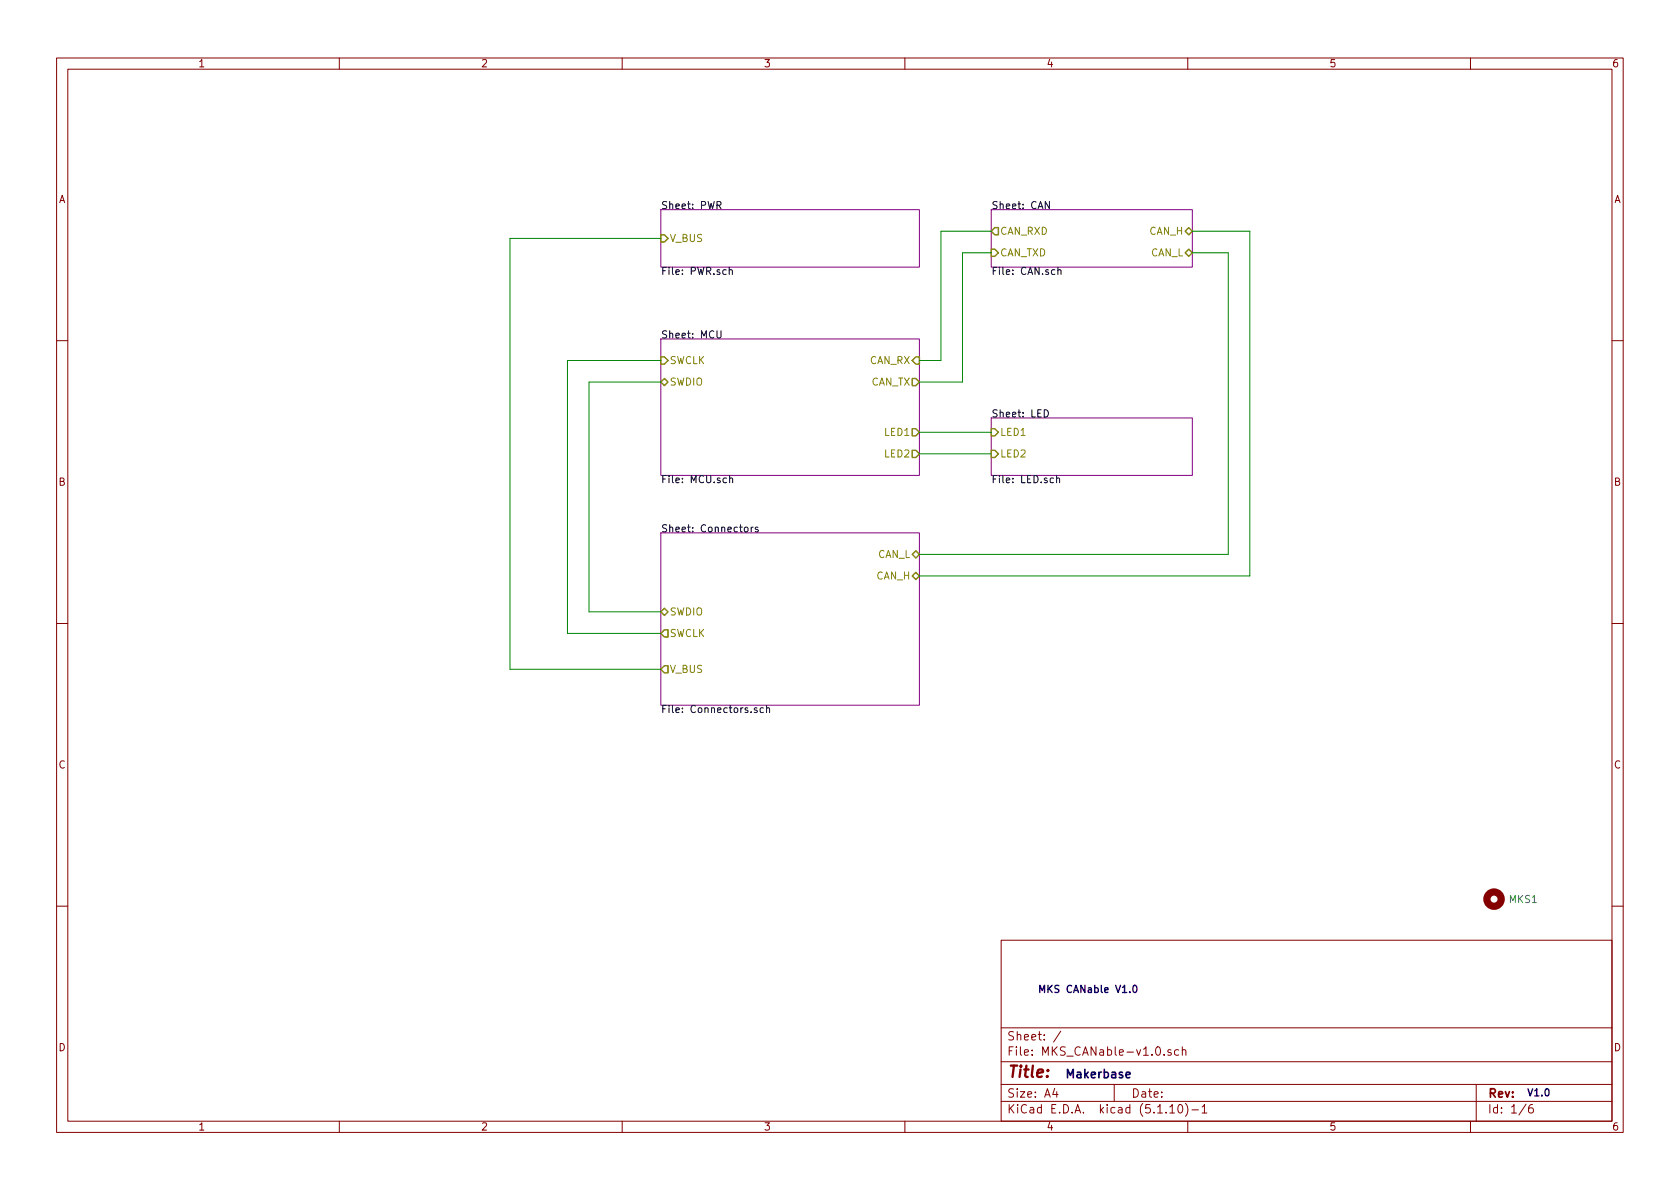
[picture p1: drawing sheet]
<svg xmlns="http://www.w3.org/2000/svg" width="297mm" height="210mm" viewBox="0 0 297 210" stroke-linecap="round" stroke-linejoin="round" font-family="sans-serif">
<g fill="none" stroke="#840000" stroke-width=".18">
<path d="M10 10.3h277v189.9h-277zM12 12.2h273v186.1h-273zM60 10.3v1.9M110 10.3v1.9M160 10.3v1.9M210 10.3v1.9M260 10.3v1.9M10 60.2h2M285 60.2h2M10 110.3h2M285 110.3h2M10 160.2h2"/>
<path d="M177 166.3h108v32h-108zM285 160.2h2M60 198.3v1.9M110 198.3v1.9M160 198.3v1.9M177 194.8h108M177 191.8h108M177 187.8h108M177 181.8h108M186.5 192.5l-.4 1h1M186.8 193v1M187.6 182.3l-1.3 2"/>
<path d="M197 191.8v3M205.8 186.5v.1M206.8 195.8l.5-.5v1.5M206.8 196.8h.9M207 185.7l-.3-.1-.2 .2 .1 .2 .4 .2v.3h-.5M208.4 185.7l-.4-.1-.3 .3v.6l.3 .1 .4-.1M208.5 195.4l.1-.1a.8 .8 0 0 1 .5 .8 .8 .8 0 0 1-.5 .7 1 1 0 0 1-.1-1.4zM209 185.7l.2-.1 .4 .1 .1 .9M209 185.1v1.5M209.6 195.1a1.71 1.71 0 0 1 0 2.3M210 198.3v1.9M210.7 196.3h1.2"/>
<path d="M212.5 195.8l.5-.5v1.5M212.5 196.8h.9M260 198.3v1.9M261 191.8v6.5M269.8 195.2l-1.2 2M271 195.3a.62 .62 0 0 0-.7 .7v.7l.3 .1 .4-.1 .1-.5-.1-.2-.4-.1-.3 .3"/>
</g>
<path d="M116.8 37.1h45.8v10.1h-45.8zM175.3 37.1h35.5v10.1h-35.5zM116.8 59.9h45.8v24.2h-45.8zM175.3 73.9h35.5v10.2h-35.5zM116.8 94.2h45.8v30.5h-45.8z" fill="none" stroke="#840084" stroke-width=".18"/>
<g fill="none" stroke="#000" stroke-width=".18">
<path d="M126.8 36.3l.6-.1v-.4l-.1-.2h-.5v1.3M127.1 36.3l.4 .6M185.5 35.6v1.3l-.7-1.3v1.3M126.8 58.5v1l.2 .3h.3l.2-.3v-1M128.9 47.8l.2-.1h.3l.1 .8M128.9 47.3v1.2M187 47.8l.2-.1h.3l.1 .8M187 47.3v1.2M184.6 72.5a.64 .64 0 0 1 .8 .6 .64 .64 0 0 1-.8 .6zM129 84.7l.2-.2 .3 .1v.8M129 84.1v1.3M131.6 93.3l.3-.1 .3 .1 .1 .1-.1 .6-.3 .1-.3-.2z"/>
<path d="M132.8 93.2v.9M133.2 93.2l-.3 .1-.1 .1M134 93.3l-.3-.1-.2 .2 .1 .2 .4 .1v.3h-.5M186.8 84.7l.2-.2 .3 .1 .1 .8M186.8 84.1v1.3M133.8 125.2h-.3l-.2 .1 .1 .2 .4 .1v.4h-.5M135 125.2h-.4l-.2 .2 .1 .6h.5M135.5 125.3l.2-.1h.3l.1 .8M135.5 124.7v1.3"/>
</g>
<g fill="none" stroke="#848400" stroke-width=".25">
<path d="M116.8 41.5h.7l.6 .7-.6 .6h-.7zM175.3 44.1h.6l.6 .6-.6 .6h-.6zM175.3 40.9l.6-.6h.6v1.2h-.6zM209.5 40.9l.7-.6 .6 .6-.6 .6zM209.5 44.7l.7-.6 .6 .6-.6 .6zM116.8 67.6l.7-.7 .6 .7-.6 .6zM116.8 63.1h.7l.6 .6-.6 .7h-.7zM161.3 66.9h.6l.7 .7-.7 .6h-.6zM161.3 75.8h.6l.7 .6-.7 .7h-.6zM161.3 79.6h.6l.7 .7-.7 .6h-.6zM161.9 63.1h.7v1.3h-.7l-.6-.7zM175.3 75.8h.6l.6 .6-.6 .7h-.6z"/>
<path d="M175.3 79.6h.6l.6 .7-.6 .6h-.6zM161.3 98l.6-.6 .7 .6-.7 .7zM117.5 111.4h.6v1.2h-.6l-.7-.6zM117.5 107.6l.6 .6-.6 .6-.7-.6zM117.5 117.7h.6v1.3h-.6l-.7-.6zM161.3 101.8l.6-.6 .7 .6-.7 .7z"/>
</g>
<circle cx="264.2" cy="159" r="1.27" fill="none" stroke="#840000" stroke-width="1.3"/>
<path d="M116.8 42.2h-26.6v76.2h26.6M175.3 44.7h-5.1v22.9h-7.6M175.3 40.9h-8.9v22.8h-3.8M210.8 40.9h10.2v60.9h-58.4M210.8 44.7h6.4v53.3h-54.6M116.8 67.6h-12.7v40.6h12.7M116.8 63.7h-16.5v48.3h16.5M162.6 76.4h12.7M162.6 80.3h12.7" fill="none" stroke="#008400" stroke-width=".18"/>
<path d="M199.1 190.1l.7-.2-.1-.2-.4-.1-.2 .2 .1 .7h.5" fill="none" stroke="#0000c2" stroke-width=".3"/>
<path d="M200.4 174.4l.2-.2a.67 .67 0 0 1 .4 .7 .67 .67 0 0 1-.4 .6l-.2-.1-.1-.4z" fill="none" stroke="#0000c2" stroke-width=".25"/>
<text font-size="2.8" fill="#840000" x="178" y="190.5">Title:</text>
<g font-size="2.1" fill="#840000">
<text x="178" y="184">Sheet: /</text>
<text x="178" y="186.7">File: MKS_CANable-v1.0.sch</text>
<text x="178" y="196.9">KiCad E.D.A. kicad (5.1.10)-1</text>
<text x="178" y="194.1">Size: A4</text>
<text x="200" y="194.1">Date:</text>
<text x="263" y="194.1">Rev:</text>
<text x="263" y="196.9">Id: 1/6</text>
</g>
<text font-size="2.1" fill="#0000c2" x="188.2" y="190.7">Makerbase</text>
<g font-size="1.8" fill="#840000">
<text x="35" y="11.9">1</text>
<text x="85" y="11.9">2</text>
<text x="135" y="11.9">3</text>
<text x="185" y="11.9">4</text>
<text x="235" y="11.9">5</text>
<text x="285" y="11.9">6</text>
<text x="10.4" y="35.9">A</text>
<text x="285.4" y="35.9">A</text>
<text x="10.4" y="85.9">B</text>
<text x="285.4" y="85.9">B</text>
<text x="10.4" y="135.9">C</text>
<text x="285.4" y="135.9">C</text>
<text x="10.4" y="185.9">D</text>
<text x="285.4" y="185.9">D</text>
<text x="35" y="199.9">1</text>
<text x="85" y="199.9">2</text>
<text x="135" y="199.9">3</text>
<text x="185" y="199.9">4</text>
<text x="235" y="199.9">5</text>
<text x="285" y="199.9">6</text>
</g>
<g font-size="1.8">
<text x="116.8" y="37">Sheet: PWR</text>
<text x="175.3" y="37">Sheet: CAN</text>
<text x="116.8" y="48.6">File: PWR.sch</text>
<text x="175.3" y="48.6">File: CAN.sch</text>
<text x="116.8" y="59.8">Sheet: MCU</text>
<text x="175.3" y="73.8">Sheet: LED</text>
<text x="116.8" y="85.4">File: MCU.sch</text>
<text x="175.3" y="85.4">File: LED.sch</text>
<text x="116.8" y="94.1">Sheet: Connectors</text>
<text x="116.8" y="126.1">File: Connectors.sch</text>
</g>
<g font-size="1.8" fill="#848400">
<text x="176.8" y="41.5">CAN_RXD</text>
<text x="203.2" y="41.5">CAN_H</text>
<text x="118.4" y="42.8">V_BUS</text>
<text x="176.8" y="45.3">CAN_TXD</text>
<text x="203.4" y="45.3">CAN_L</text>
<text x="118.4" y="64.4">SWCLK</text>
<text x="153.8" y="64.4">CAN_RX</text>
<text x="118.4" y="68.2">SWDIO</text>
<text x="153.9" y="68.2">CAN_TX</text>
<text x="156.5" y="77.1">LED1</text>
<text x="176.8" y="77.1">LED1</text>
<text x="156.5" y="80.9">LED2</text>
<text x="176.8" y="80.9">LED2</text>
<text x="155.1" y="98.7">CAN_L</text>
<text x="154.9" y="102.5">CAN_H</text>
<text x="118.4" y="112.6">SWCLK</text>
<text x="118.4" y="108.8">SWDIO</text>
<text x="118.4" y="119">V_BUS</text>
</g>
<text font-size="1.8" fill="#008484" x="266.9" y="159.7">MKS1</text>
<g font-size="1.8" fill="#0000c2">
<text x="183.4" y="175.6">MKS CANable V1.0</text>
<text x="269.9" y="193.9">V1.0</text>
</g>
</svg>
